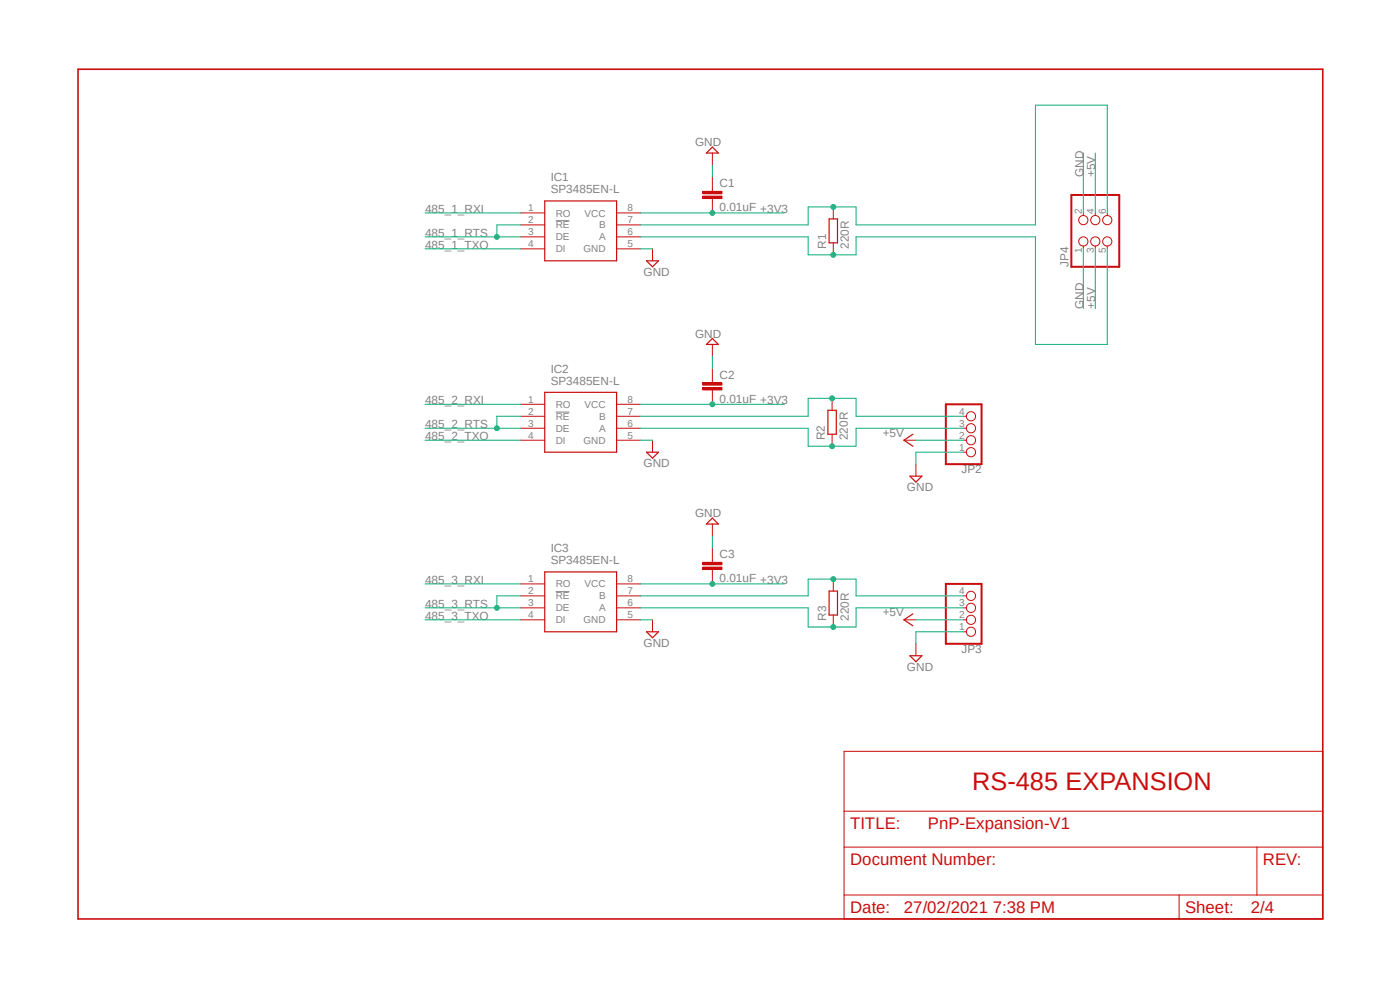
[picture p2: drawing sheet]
<svg xmlns="http://www.w3.org/2000/svg" width="297mm" height="210mm" viewBox="0 0 297 210" stroke-linecap="round" stroke-linejoin="round" font-family="sans-serif">
<path d="M16 14.4l265 181.1M281 14.4l-265 181.1" fill="none" stroke="#fff" stroke-width=".21"/>
<path d="M117.9 46.8h2.9M117.9 87.4h2.9M117.9 125.5h2.9" fill="none" stroke="#808080" stroke-width=".21"/>
<path d="M115.6 42.6h15.2v12.7h-15.2zM115.6 83.2h15.2v12.7h-15.2zM115.6 121.3h15.2v12.7h-15.2z" fill="none" stroke="#c90d0c" stroke-width=".25"/>
<g fill="none" stroke="#c90d0c" stroke-width=".21">
<path d="M110.5 45.2h5.1M110.5 47.7h5.1M110.5 50.2h5.1M110.5 52.8h5.1M130.8 45.2h5.1M130.8 47.7h5.1M130.8 50.2h5.1M130.8 52.8h5.1M151.1 40.1v.5M151.1 42.1v.5M110.5 85.8h5.1M110.5 88.3h5.1"/>
<path d="M110.5 90.8h5.1M110.5 93.4h5.1M130.8 85.8h5.1M130.8 88.3h5.1M130.8 90.8h5.1M130.8 93.4h5.1M110.5 123.9h5.1M110.5 126.4h5.1M110.5 128.9h5.1M110.5 131.5h5.1M130.8 123.9h5.1M130.8 126.4h5.1"/>
<path d="M130.8 128.9h5.1M130.8 131.5h5.1"/>
</g>
<path d="M149.1 41.6h4.1v.5h-4.1z" fill-rule="evenodd" fill="#c90d0c"/>
<path d="M149.1 41.6h4.1v.5h-4.1z" fill="none" stroke="#c90d0c" stroke-width=".21"/>
<path d="M149.1 40.6h4.1v.5h-4.1z" fill-rule="evenodd" fill="#c90d0c"/>
<path d="M151.1 37.5v2.6M149.1 40.6h4.1v.5h-4.1zM151.1 42.6v2.6M151.1 80.7v.5M151.1 82.7v.5" fill="none" stroke="#c90d0c" stroke-width=".21"/>
<path d="M149.1 82.2h4.1v.5h-4.1z" fill-rule="evenodd" fill="#c90d0c"/>
<path d="M149.1 82.2h4.1v.5h-4.1z" fill="none" stroke="#c90d0c" stroke-width=".21"/>
<path d="M149.1 81.2h4.1v.5h-4.1z" fill-rule="evenodd" fill="#c90d0c"/>
<path d="M151.1 78.1v2.6M149.1 81.2h4.1v.5h-4.1zM151.1 83.2v2.6M151.1 118.8v.5M151.1 120.8v.5" fill="none" stroke="#c90d0c" stroke-width=".21"/>
<path d="M149.1 120.3h4.1v.5h-4.1z" fill-rule="evenodd" fill="#c90d0c"/>
<path d="M149.1 120.3h4.1v.5h-4.1z" fill="none" stroke="#c90d0c" stroke-width=".21"/>
<path d="M149.1 119.3h4.1v.5h-4.1z" fill-rule="evenodd" fill="#c90d0c"/>
<g fill="none" stroke="#c90d0c" stroke-width=".21">
<path d="M151.1 32.5v2.5M138.4 52.8v2.5M176.8 43.9v2.5M176.8 51.5v2.6M229.8 45.2v.5M229.8 52.2v.6M232.4 45.2v.5M232.4 52.2v.6M234.9 45.2v.5M234.9 52.2v.6M151.1 73.1v2.5M138.4 93.4v2.5"/>
<path d="M176.5 84.5v2.5M176.5 92.1v2.6M191.8 93.4h2.5M194.3 98.5v2.5M204.5 95.9h.5M204.5 93.4h.5M204.5 90.8h.5M204.5 88.3h.5M149.1 119.3h4.1v.5h-4.1zM151.1 111.2v2.5M151.1 116.2v2.6M138.4 131.5v2.5"/>
<path d="M151.1 121.3v2.6M176.8 122.9v2.5M176.8 130.5v2.5M191.8 131.5h2.5M194.3 136.6v2.5M204.5 134h.5M204.5 131.5h.5M204.5 128.9h.5M204.5 126.4h.5M179.1 159.4h101.5v35.5h-101.5zM179.1 179.7h101.5M179.1 172.1h101.5"/>
<path d="M266.7 179.7v10.2M179.1 189.9h101.5M250.1 189.9v5"/>
<circle cx="229.8" cy="51.2" r=".98"/>
<circle cx="229.8" cy="46.7" r=".98"/>
<circle cx="232.4" cy="51.2" r=".98"/>
<circle cx="232.4" cy="46.7" r=".98"/>
<circle cx="234.9" cy="46.7" r=".98"/>
<circle cx="234.9" cy="51.2" r=".98"/>
<circle cx="206" cy="88.3" r=".98"/>
<circle cx="206" cy="90.8" r=".98"/>
<circle cx="206" cy="95.9" r=".98"/>
<circle cx="206" cy="93.4" r=".98"/>
<circle cx="206" cy="131.5" r=".98"/>
<circle cx="206" cy="128.9" r=".98"/>
<circle cx="206" cy="134" r=".98"/>
<circle cx="206" cy="126.4" r=".98"/>
</g>
<g fill="none" stroke="#c90d0c" stroke-width=".25">
<path d="M151.1 31.2l1.3 1.3h-2.5zM137.2 55.3h2.5l-1.3 1.3zM175.9 46.4h1.8v5.1h-1.8zM151.1 71.8l1.3 1.3h-2.5zM137.2 95.9h2.5l-1.3 1.3zM175.6 87h1.8v5.1h-1.8zM193.7 92.1l-1.9 1.3 1.9 1.3M151.1 109.9l1.3 1.3h-2.5zM193 101h2.6l-1.3 1.3zM137.2 134h2.5l-1.3 1.3zM175.9 125.4h1.8v5.1h-1.8zM193 139.1h2.6l-1.3 1.3z"/>
<path d="M193.7 130.2l-1.9 1.3 1.9 1.3"/>
</g>
<path d="M16.6 14.7h264v180.2h-264z" fill="none" stroke="#c90d0c" stroke-width=".34"/>
<path d="M227.3 41.4h10.1v15.2h-10.1zM200.7 85.8h7.5v12.7h-7.5zM200.7 123.9h7.5v12.7h-7.5z" fill="none" stroke="#c90d0c" stroke-width=".42"/>
<path d="M135.9 45.2h30.5" fill="none" stroke="#0dab76" stroke-width=".21"/>
<circle cx="151.1" cy="45.2" r=".51" fill="#0dab76"/>
<g fill="none" stroke="#0dab76" stroke-width=".21">
<path d="M135.9 85.8h30.5"/>
<circle cx="151.1" cy="45.2" r=".51"/>
</g>
<circle cx="151.1" cy="85.8" r=".51" fill="#0dab76"/>
<g fill="none" stroke="#0dab76" stroke-width=".21">
<path d="M135.9 123.9h30.5"/>
<circle cx="151.1" cy="85.8" r=".51"/>
</g>
<circle cx="151.1" cy="123.9" r=".51" fill="#0dab76"/>
<g fill="none" stroke="#0dab76" stroke-width=".21">
<path d="M151.1 35v2.5M229.8 32.5v12.7M232.4 32.5v12.7M135.9 52.8h2.5M229.8 52.8v12.6M232.4 52.8v12.6M151.1 75.6v2.5M135.9 93.4h2.5M194.3 93.4h10.2M204.5 95.9h-10.2v2.6M151.1 113.7v2.5M135.9 131.5h2.5"/>
<path d="M181.6 122.9h-10.2v3.5h-35.5M194.3 131.5h10.2M204.5 134h-10.2v2.6"/>
<circle cx="151.1" cy="123.9" r=".51"/>
</g>
<circle cx="176.8" cy="122.9" r=".51" fill="#0dab76"/>
<g fill="none" stroke="#0dab76" stroke-width=".21">
<path d="M135.9 128.9h35.5v4.1h10.2v-4.1h22.9M181.6 122.9v3.5h22.9"/>
<circle cx="176.8" cy="122.9" r=".51"/>
</g>
<circle cx="176.8" cy="133" r=".51" fill="#0dab76"/>
<g fill="none" stroke="#0dab76" stroke-width=".21">
<path d="M90.2 128.9h20.3M110.5 126.4h-5.1v2.5"/>
<circle cx="176.8" cy="133" r=".51"/>
</g>
<circle cx="105.4" cy="128.9" r=".51" fill="#0dab76"/>
<g fill="none" stroke="#0dab76" stroke-width=".21">
<path d="M90.2 85.8h20.3M90.2 90.8h20.3M110.5 88.3h-5.1v2.5M90.2 131.5h20.3M90.2 123.9h20.3"/>
<circle cx="105.4" cy="128.9" r=".51"/>
</g>
<circle cx="105.4" cy="90.8" r=".51" fill="#0dab76"/>
<g fill="none" stroke="#0dab76" stroke-width=".21">
<path d="M90.2 52.8h20.3M90.2 50.2h20.3M110.5 47.7h-5.1v2.5M90.2 93.4h20.3"/>
<circle cx="105.4" cy="90.8" r=".51"/>
</g>
<circle cx="105.4" cy="50.2" r=".51" fill="#0dab76"/>
<g fill="none" stroke="#0dab76" stroke-width=".21">
<path d="M90.2 45.2h20.3M135.9 90.8h35.5v3.9h10.2v-3.9h22.9"/>
<circle cx="105.4" cy="50.2" r=".51"/>
</g>
<circle cx="176.5" cy="94.7" r=".51" fill="#0dab76"/>
<g fill="none" stroke="#0dab76" stroke-width=".21">
<path d="M135.9 88.3h35.5v-3.8h10.2v3.8h22.9"/>
<circle cx="176.5" cy="94.7" r=".51"/>
</g>
<circle cx="176.5" cy="84.5" r=".51" fill="#0dab76"/>
<g fill="none" stroke="#0dab76" stroke-width=".21">
<path d="M135.9 50.2h35.5v3.9h10.2v-3.9h38.1"/>
<circle cx="176.5" cy="84.5" r=".51"/>
</g>
<circle cx="176.8" cy="54.1" r=".51" fill="#0dab76"/>
<g fill="none" stroke="#0dab76" stroke-width=".21">
<path d="M135.9 47.7h35.5v-3.8h10.2v3.8M219.7 50.2v22.9h15.2v-20.3M234.9 45.2v-22.9h-15.2v25.4"/>
<circle cx="176.8" cy="54.1" r=".51"/>
</g>
<circle cx="176.8" cy="43.9" r=".51" fill="#0dab76"/>
<g fill="none" stroke="#0dab76" stroke-width=".21">
<path d="M181.6 47.7h38.1"/>
<circle cx="176.8" cy="43.9" r=".51"/>
</g>
<text font-size="5.4" fill="#c90d0c" x="206.3" y="167.5">RS-485 EXPANSION</text>
<g font-size="3.6" fill="#c90d0c">
<text x="180.3" y="175.9">TITLE:</text>
<text x="196.9" y="175.9">PnP-Expansion-V1</text>
<text x="180.3" y="183.5">Document Number:</text>
<text x="267.9" y="183.5">REV:</text>
<text x="180.3" y="193.7">Date:</text>
<text x="191.8" y="193.7">27/02/2021 7:38 PM</text>
<text x="251.4" y="193.7">Sheet:</text>
<text x="265.4" y="193.7">2/4</text>
</g>
<g font-size="2.5" fill="#808080">
<text x="147.4" y="31.1">GND</text>
<text x="116.8" y="41">SP3485EN-L</text>
<text x="116.8" y="38.4">IC1</text>
<text x="152.7" y="39.7">C1</text>
<text x="229.8" y="37.5" transform="rotate(-90 229.8 37.5)">GND</text>
<text x="232.4" y="37.5" transform="rotate(-90 232.4 37.5)">+5V</text>
<text x="90.2" y="45.2">485_1_RXI</text>
<text x="152.7" y="44.8">0.01uF +3V3</text>
<text x="90.2" y="52.8">485_1_TXO</text>
<text x="90.2" y="50.3">485_1_RTS</text>
<text x="175.3" y="52.8" transform="rotate(-90 175.3 52.8)">R1</text>
<text x="180.1" y="52.8" transform="rotate(-90 180.1 52.8)">220R</text>
<text x="136.5" y="58.5">GND</text>
<text x="226.7" y="56.6" transform="rotate(-90 226.7 56.6)">JP4</text>
<text x="229.8" y="65.5" transform="rotate(-90 229.8 65.5)">GND</text>
<text x="232.4" y="65.5" transform="rotate(-90 232.4 65.5)">+5V</text>
<text x="147.4" y="71.7">GND</text>
<text x="116.8" y="81.6">SP3485EN-L</text>
<text x="116.8" y="79">IC2</text>
<text x="152.7" y="80.3">C2</text>
<text x="90.2" y="85.8">485_2_RXI</text>
<text x="152.7" y="85.4">0.01uF +3V3</text>
<text x="90.2" y="90.8">485_2_RTS</text>
<text x="90.2" y="93.4">485_2_TXO</text>
<text x="175" y="93.4" transform="rotate(-90 175 93.4)">R2</text>
<text x="179.8" y="93.4" transform="rotate(-90 179.8 93.4)">220R</text>
<text x="187.3" y="92.6">+5V</text>
<text x="136.5" y="99.1">GND</text>
<text x="204" y="100.4">JP2</text>
<text x="192.4" y="104.2">GND</text>
<text x="147.4" y="109.8">GND</text>
<text x="116.8" y="119.7">SP3485EN-L</text>
<text x="116.8" y="117.1">IC3</text>
<text x="152.7" y="118.4">C3</text>
<text x="90.2" y="123.9">485_3_RXI</text>
<text x="152.7" y="123.5">0.01uF +3V3</text>
<text x="90.2" y="128.9">485_3_RTS</text>
<text x="90.2" y="131.5">485_3_TXO</text>
<text x="175.3" y="131.7" transform="rotate(-90 175.3 131.7)">R3</text>
<text x="180.1" y="131.7" transform="rotate(-90 180.1 131.7)">220R</text>
<text x="187.3" y="130.7">+5V</text>
<text x="136.5" y="137.2">GND</text>
<text x="192.4" y="142.3">GND</text>
<text x="204" y="138.5">JP3</text>
</g>
<g font-size="2.1" fill="#808080">
<text x="112.1" y="44.8">1</text>
<text x="112.1" y="47.3">2</text>
<text x="117.9" y="45.9">RO</text>
<text x="124" y="45.9">VCC</text>
<text x="133.1" y="44.8">8</text>
<text x="133.1" y="47.3">7</text>
<text x="229.5" y="45.4" transform="rotate(-90 229.5 45.4)">2</text>
<text x="232" y="45.4" transform="rotate(-90 232 45.4)">4</text>
<text x="234.6" y="45.4" transform="rotate(-90 234.6 45.4)">6</text>
<text x="112.1" y="49.9">3</text>
<text x="112.1" y="52.4">4</text>
<text x="117.9" y="48.5">RE</text>
<text x="117.9" y="51">DE</text>
<text x="117.9" y="53.6">DI</text>
<text x="123.8" y="53.6">GND</text>
<text x="127.1" y="48.5">B</text>
<text x="127.1" y="51">A</text>
<text x="133.1" y="49.9">6</text>
<text x="133.1" y="52.4">5</text>
<text x="229.5" y="53.8" transform="rotate(-90 229.5 53.8)">1</text>
<text x="232" y="53.8" transform="rotate(-90 232 53.8)">3</text>
<text x="234.6" y="53.8" transform="rotate(-90 234.6 53.8)">5</text>
<text x="112.1" y="85.4">1</text>
<text x="112.1" y="88">2</text>
<text x="117.9" y="86.5">RO</text>
<text x="117.9" y="89.1">RE</text>
<text x="124" y="86.5">VCC</text>
<text x="127.1" y="89.1">B</text>
<text x="133.1" y="85.4">8</text>
<text x="133.1" y="88">7</text>
<text x="203.5" y="88">4</text>
<text x="112.1" y="90.5">3</text>
<text x="112.1" y="93">4</text>
<text x="117.9" y="91.6">DE</text>
<text x="117.9" y="94.1">DI</text>
<text x="123.8" y="94.1">GND</text>
<text x="127.1" y="91.6">A</text>
<text x="133.1" y="90.5">6</text>
<text x="133.1" y="93">5</text>
<text x="203.5" y="95.6">1</text>
<text x="203.5" y="93">2</text>
<text x="203.5" y="90.5">3</text>
<text x="112.1" y="123.5">1</text>
<text x="117.9" y="124.6">RO</text>
<text x="124" y="124.6">VCC</text>
<text x="133.1" y="123.5">8</text>
<text x="112.1" y="126">2</text>
<text x="112.1" y="128.6">3</text>
<text x="112.1" y="131.1">4</text>
<text x="117.9" y="127.2">RE</text>
<text x="117.9" y="129.7">DE</text>
<text x="127.1" y="127.2">B</text>
<text x="127.1" y="129.7">A</text>
<text x="133.1" y="126">7</text>
<text x="133.1" y="128.6">6</text>
<text x="133.1" y="131.1">5</text>
<text x="203.5" y="131.1">2</text>
<text x="203.5" y="128.6">3</text>
<text x="203.5" y="126">4</text>
<text x="117.9" y="132.2">DI</text>
<text x="123.8" y="132.2">GND</text>
<text x="203.5" y="133.6">1</text>
</g>
</svg>
